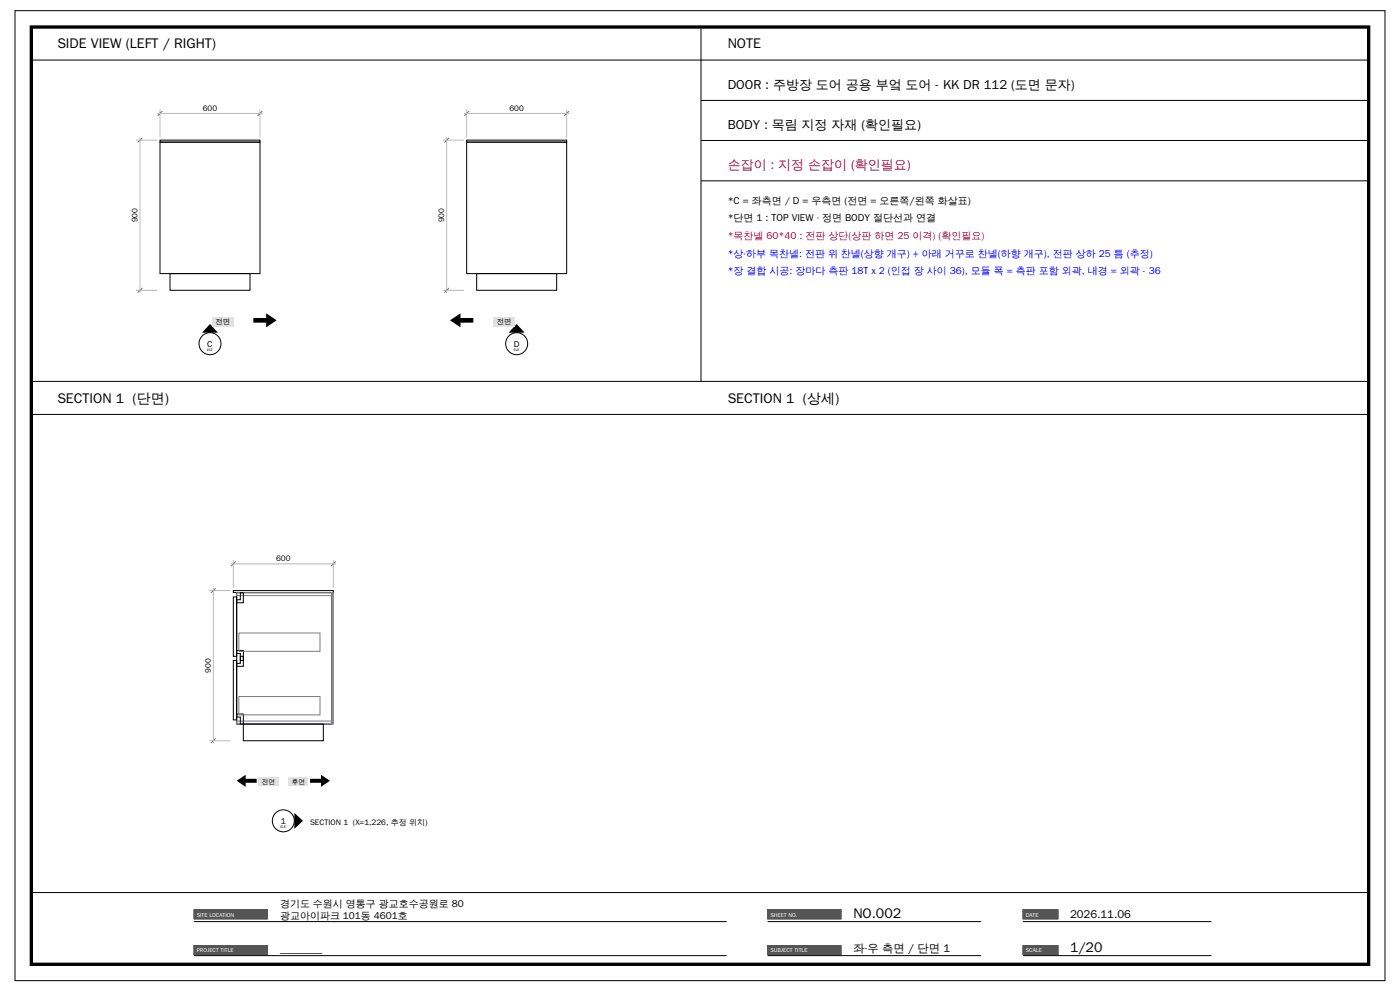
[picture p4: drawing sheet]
<svg xmlns="http://www.w3.org/2000/svg" width="420mm" height="297mm" viewBox="0 0 420 297" stroke-linecap="round" stroke-linejoin="round" font-family="sans-serif">
<path d="M4.5 3.2h411v290.7h-411zM9.4 18h401.2M210.3 8.6v105.7M210.3 30.1h200.3M210.3 42.1h200.3M210.3 54.2h200.3M9.4 114.3h401.2M9.4 124.2h401.2M9.4 267.5h401.2M58.2 272.7h22v2.7h-22z" fill="none" stroke="#000" stroke-width=".3"/>
<path d="M9.4 8.1h401.2v280.9h-401.2z" fill="none" stroke="#000" stroke-width="1" stroke-linecap="butt"/>
<path d="M58.2 272.7h22v2.7h-22z" fill-rule="evenodd" fill="#555"/>
<path d="M58.2 276.2h159.8M58.2 283.4h22v2.7h-22z" fill="none" stroke="#000" stroke-width=".3"/>
<path d="M58.2 283.4h22v2.7h-22z" fill-rule="evenodd" fill="#555"/>
<path d="M230.3 272.7h22v2.7h-22zM58.2 286.4h159.8" fill="none" stroke="#000" stroke-width=".3"/>
<path d="M230.3 272.7h22v2.7h-22z" fill-rule="evenodd" fill="#555"/>
<path d="M230.3 276.2h64M230.3 283.4h22v2.7h-22z" fill="none" stroke="#000" stroke-width=".3"/>
<path d="M230.3 283.4h22v2.7h-22z" fill-rule="evenodd" fill="#555"/>
<path d="M306.9 272.7h10.5v2.7h-10.5zM230.3 286.4h64" fill="none" stroke="#000" stroke-width=".3"/>
<path d="M306.9 272.7h10.5v2.7h-10.5z" fill-rule="evenodd" fill="#555"/>
<path d="M306.9 276.2h56.5M306.9 283.4h10.5v2.7h-10.5z" fill="none" stroke="#000" stroke-width=".3"/>
<path d="M306.9 283.4h10.5v2.7h-10.5z" fill-rule="evenodd" fill="#555"/>
<g fill="none" stroke="#000" stroke-width=".3">
<path d="M48 42h30v.6h-30zM48 42.6h30v39.4h-30zM51 82h24v5h-24zM306.9 286.4h56.5"/>
<circle cx="63" cy="103" r="3.3"/>
</g>
<path d="M47.2 34h31.6M48 32.8v8.4M78 32.8v8.4M40.8 42h6.4M42 41.2v46.6M40.8 87h6.4" fill="none" stroke="#b9b9b9" stroke-width=".3"/>
<path d="M48.7 33.3l-1.4 1.4M78.7 33.3l-1.4 1.4M42.7 41.3l-1.4 1.4M42.7 86.3l-1.4 1.4" fill="none" stroke="#6e6e6e" stroke-width=".3"/>
<g fill="#000">
<path d="M63 97.1l2.4 2.6h-4.8z"/>
<path d="M76 95.3h3.9v-1.4l3.1 2.1-3.1 2.1v-1.4h-3.9z" fill-rule="evenodd"/>
</g>
<path d="M63.6 95h6.4v2.8h-6.4z" fill-rule="evenodd" fill="#e1e1e1"/>
<g fill="none" stroke="#000" stroke-width=".3">
<path d="M140 42h30v.6h-30zM140 42.6h30v39.4h-30zM143 82h24v5h-24z"/>
<circle cx="155" cy="103" r="3.3"/>
</g>
<path d="M139.2 34h31.6M140 32.8v8.4M170 32.8v8.4M132.8 42h6.4M134 41.2v46.6M132.8 87h6.4" fill="none" stroke="#b9b9b9" stroke-width=".3"/>
<path d="M140.7 33.3l-1.4 1.4M170.7 33.3l-1.4 1.4M134.7 41.3l-1.4 1.4M134.7 86.3l-1.4 1.4" fill="none" stroke="#6e6e6e" stroke-width=".3"/>
<g fill="#000">
<path d="M155 97.1l2.4 2.6h-4.8z"/>
<path d="M135 96l3.1-2.1v1.4h3.9v1.4h-3.9v1.4z" fill-rule="evenodd"/>
</g>
<path d="M148 95h6.4v2.8h-6.4z" fill-rule="evenodd" fill="#e1e1e1"/>
<path d="M70 177h30v.6h-30zM70 178.9h1v17.8h-1zM71 177.6h28.6v39.4h-28.6zM72.1 177.6h.9v3.1h-2v-1h1.1zM70 197.9h1v17.8h-1zM71 194.9h2v3h-.9v-2h-1.1zM72.1 196.7h.9v3h-2v-.9h1.1zM71 214h2v3h-.9v-2.1h-1.1zM73 217h24v5h-24z" fill="none" stroke="#000" stroke-width=".3"/>
<path d="M71 177.6h28.6v.9h-28.6zM99.6 177.6h.4v39.4h-.4zM71.7 189.7h24.3v5.5h-24.3zM71 216.1h28.6v.9h-28.6zM71.7 208.7h24.3v5.6h-24.3z" fill="none" stroke="#7d7d7d" stroke-width=".3"/>
<path d="M62.8 177h6.4M64 176.2v46.6M69.2 169h31.6M70 167.8v8.4M100 167.8v8.4M62.8 222h6.4" fill="none" stroke="#b9b9b9" stroke-width=".3"/>
<path d="M64.7 176.3l-1.4 1.4M70.7 168.3l-1.4 1.4M100.7 168.3l-1.4 1.4M64.7 221.3l-1.4 1.4" fill="none" stroke="#6e6e6e" stroke-width=".3"/>
<path d="M71 234l2.7-1.8v1.2h3.3v1.2h-3.3v1.2z" fill-rule="evenodd" fill="#000"/>
<path d="M77.5 233.1h6v2.5h-6z" fill-rule="evenodd" fill="#e1e1e1"/>
<path d="M93 233.4h3.3v-1.2l2.7 1.8-2.7 1.8v-1.2h-3.3z" fill-rule="evenodd" fill="#000"/>
<path d="M86.5 233.1h6v2.5h-6z" fill-rule="evenodd" fill="#e1e1e1"/>
<circle cx="85" cy="246" r="3.3" fill="none" stroke="#000" stroke-width=".3"/>
<path d="M88.3 243.6l2.6 2.4-2.6 2.4z" fill="#000"/>
<g font-size="4.2">
<text x="17.2" y="14.5">SIDE VIEW (LEFT / RIGHT)</text>
<text x="218.3" y="14.5">NOTE</text>
<text x="17.2" y="120.8">SECTION 1 (단면)</text>
<text x="218.3" y="120.8">SECTION 1 (상세)</text>
<text x="256" y="275">NO.002</text>
<text x="84" y="285.2">______</text>
<text x="321" y="285.2">1/20</text>
</g>
<g font-size="3.9">
<text x="218.3" y="26.6">DOOR : 주방장 도어 공용 부엌 도어 - KK DR 112 (도면 문자)</text>
<text x="218.3" y="38.6">BODY : 목림 지정 자재 (확인필요)</text>
</g>
<text font-size="3.9" fill="#de0038" x="218.3" y="50.6">손잡이 : 지정 손잡이 (확인필요)</text>
<g font-size="3.4">
<text x="321" y="275">2026.11.06</text>
<text x="256" y="285.2">좌·우 측면 / 단면 1</text>
</g>
<g font-size="3">
<text x="218.3" y="61">*C = 좌측면 / D = 우측면 (전면 = 오른쪽/왼쪽 화살표)</text>
<text x="218.3" y="66.3">*단면 1 : TOP VIEW · 정면 BODY 절단선과 연결</text>
<text x="84" y="271.9">경기도 수원시 영통구 광교호수공원로 80</text>
<text x="84" y="275.3">광교아이파크 101동 4601호</text>
</g>
<text font-size="3" fill="#de0038" x="218.3" y="71.6">*목찬넬 60*40 : 전판 상단(상판 하면 25 이격) (확인필요)</text>
<g font-size="3" fill="#00f">
<text x="218.3" y="76.9">*상·하부 목찬넬: 전판 위 찬넬(상향 개구) + 아래 거꾸로 찬넬(하향 개구), 전판 상하 25 틈 (추정)</text>
<text x="218.3" y="82.2">*장 결합 시공: 장마다 측판 18T x 2 (인접 장 사이 36), 모듈 폭 = 측판 포함 외곽, 내경 = 외곽 - 36</text>
</g>
<g font-size="2.6">
<text x="62.2" y="103.9">C</text>
<text x="154.1" y="103.9">D</text>
<text x="84.2" y="246.9">1</text>
</g>
<g font-size="2.4">
<text x="60.8" y="33.2">600</text>
<text x="152.8" y="33.2">600</text>
<text x="41.2" y="66.7" transform="rotate(-90 41.2 66.7)">900</text>
<text x="133.2" y="66.7" transform="rotate(-90 133.2 66.7)">900</text>
<text x="82.8" y="168.2">600</text>
<text x="63.2" y="201.7" transform="rotate(-90 63.2 201.7)">900</text>
<text x="93" y="247.2">SECTION 1 (X=1,226, 추정 위치)</text>
</g>
<g font-size="2.2">
<text x="64.6" y="97">전면</text>
<text x="149" y="97">전면</text>
</g>
<g font-size="2">
<text x="78.5" y="234.9">전면</text>
<text x="87.5" y="234.9">후면</text>
</g>
<g font-size="1.7" fill="#fff">
<text x="59" y="274.8">SITE LOCATION</text>
<text x="231.1" y="274.8">SHEET NO.</text>
<text x="307.7" y="274.8">DATE</text>
<text x="59" y="285.5">PROJECT TITLE</text>
<text x="231.1" y="285.5">SUBJECT TITLE</text>
<text x="307.7" y="285.5">SCALE</text>
</g>
<g font-size="1.1">
<text x="62.1" y="105.2">ELE</text>
<text x="154.1" y="105.2">ELE</text>
<text x="84.1" y="248.2">ELE</text>
</g>
</svg>
